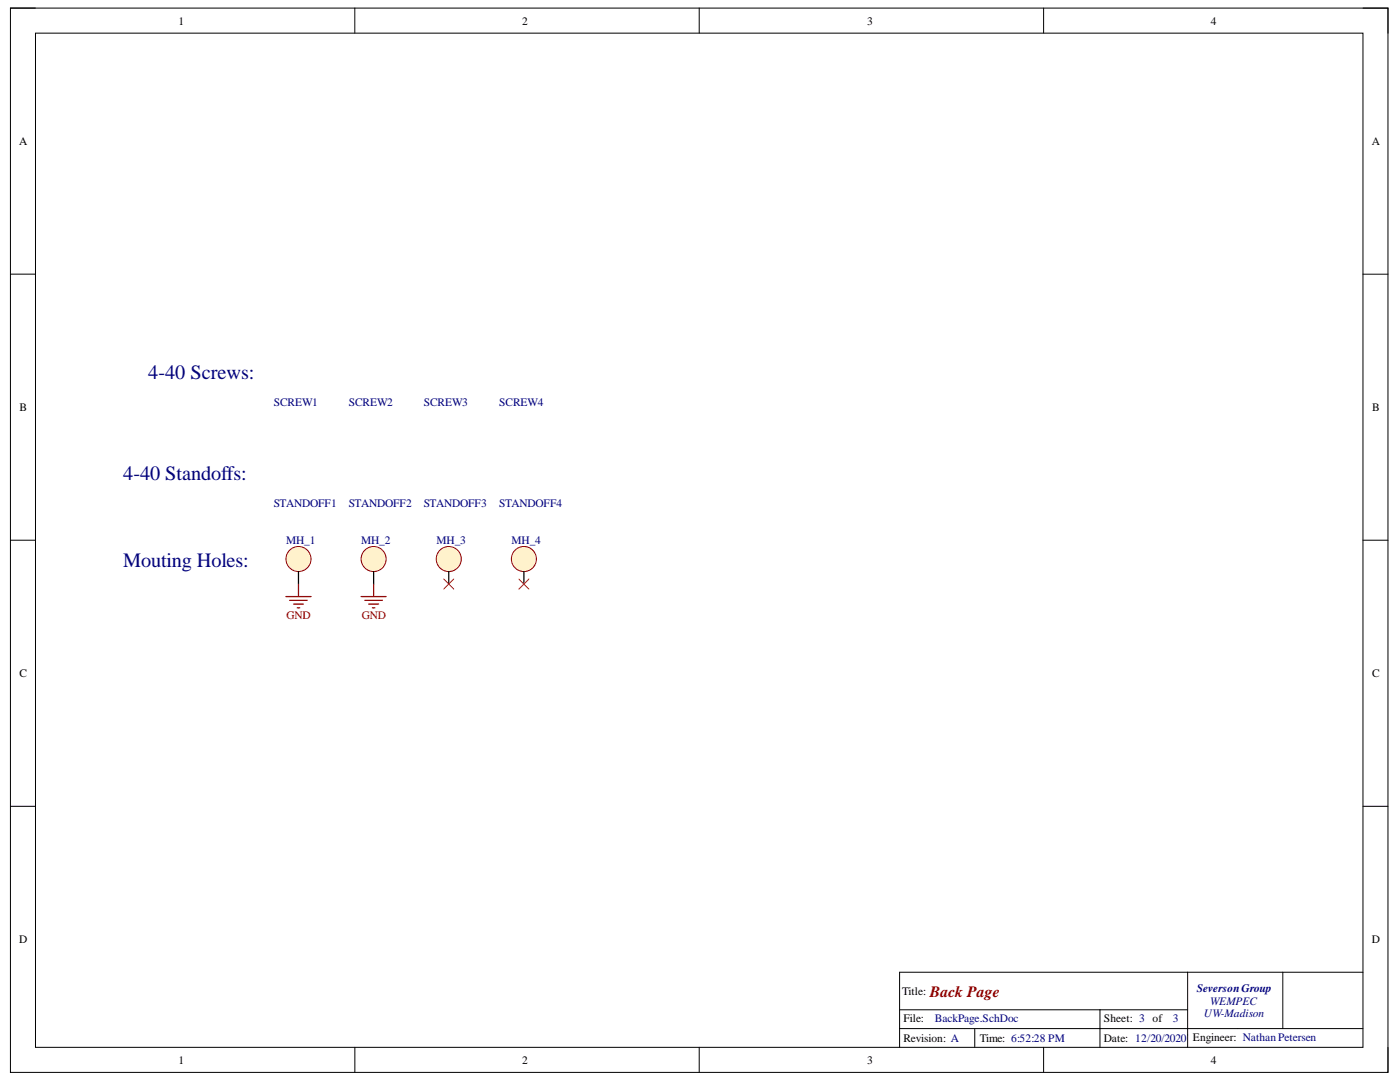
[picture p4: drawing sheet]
<svg xmlns="http://www.w3.org/2000/svg" width="279mm" height="216mm" viewBox="0 0 279 216" stroke-linecap="round" stroke-linejoin="round" font-family="sans-serif">
<path d="M2.1 1.6h274.9v212.4h-274.9z" fill="none" stroke="#000" stroke-width=".2"/>
<path d="M7.1 6.6h264.9v202.4h-264.9z" fill-rule="evenodd" fill="#fff"/>
<g fill="none" stroke="#000" stroke-width=".2">
<path d="M2.1 1.6h5M7.1 6.6h264.9v202.4h-264.9zM70.8 1.6v5M139.5 1.6v5M208.3 1.6v5M272 1.6h5v5M2.1 54.7h5M272 54.7h5M2.1 107.8h5M272 107.8h5M2.1 160.9h5M272 160.9h5"/>
<path d="M237 194v15M256 194v11.2M272 194h-92.5v15M70.8 209v5M139.5 209v5M179.5 201.5h57.5M179.5 205.2h92.5M194.5 205.2v3.8M208.3 209v5M219.5 201.5v7.5M277 209v5"/>
</g>
<circle cx="59.6" cy="111.5" r="2.5" fill="#fff2cc"/>
<circle cx="59.6" cy="111.5" r="2.5" fill="none" stroke="#980000" stroke-width=".2"/>
<path d="M59.6 114v2.5" fill="none" stroke="#000" stroke-width=".25"/>
<circle cx="74.6" cy="111.5" r="2.5" fill="#fff2cc"/>
<circle cx="74.6" cy="111.5" r="2.5" fill="none" stroke="#980000" stroke-width=".2"/>
<path d="M74.6 114v2.5" fill="none" stroke="#000" stroke-width=".25"/>
<circle cx="89.6" cy="111.5" r="2.5" fill="#fff2cc"/>
<circle cx="89.6" cy="111.5" r="2.5" fill="none" stroke="#980000" stroke-width=".2"/>
<path d="M89.6 114v2.5" fill="none" stroke="#000" stroke-width=".25"/>
<circle cx="104.6" cy="111.5" r="2.5" fill="#fff2cc"/>
<circle cx="104.6" cy="111.5" r="2.5" fill="none" stroke="#980000" stroke-width=".2"/>
<path d="M104.6 114v2.5" fill="none" stroke="#000" stroke-width=".25"/>
<path d="M57.1 119h5M57.8 119.8h3.5M59.6 116.5v2.5M72.1 119h5M72.8 119.8h3.5M74.6 116.5v2.5M58.6 120.5h2M59.3 121.3h.5M73.6 120.5h2M74.3 121.3h.5" fill="none" stroke="#800000" stroke-width=".25"/>
<path d="M88.6 115.5l2 2M90.6 115.5l-2 2M103.6 115.5l2 2M105.6 115.5l-2 2" fill="none" stroke="#f00" stroke-width=".2"/>
<g font-size="4.1" fill="#000080">
<text x="29.6" y="75.7">4-40 Screws:</text>
<text x="24.6" y="95.7">4-40 Standoffs:</text>
<text x="24.6" y="113.2">Mouting Holes:</text>
</g>
<text font-size="3.1" fill="#800000" x="185.5" y="198.8">Back Page</text>
<g font-size="2.3">
<text x="35.6" y="4.9">1</text>
<text x="104.2" y="4.9">2</text>
<text x="173" y="4.9">3</text>
<text x="241.6" y="4.9">4</text>
<text x="3.8" y="28.9">A</text>
<text x="273.8" y="28.9">A</text>
<text x="3.9" y="82">B</text>
<text x="273.8" y="82">B</text>
<text x="3.9" y="135.1">C</text>
<text x="273.8" y="135.1">C</text>
<text x="3.8" y="188.2">D</text>
<text x="273.8" y="188.2">D</text>
<text x="180" y="198.5">Title:</text>
<text x="180.3" y="204">File:</text>
<text x="180.3" y="208">Revision: A</text>
<text x="195.5" y="208">Time: 6:52:28 PM</text>
<text x="220.3" y="208">Date: 12/20/2020</text>
<text x="220.3" y="204">Sheet: 3 of</text>
<text x="238.1" y="207.7">Engineer: NathanPetersen</text>
<text x="35.6" y="212.3">1</text>
<text x="104.2" y="212.3">2</text>
<text x="173" y="212.3">3</text>
<text x="241.6" y="212.3">4</text>
</g>
<g font-size="2.3" fill="#000080">
<text x="54.6" y="81.1">SCREW1</text>
<text x="69.6" y="81.1">SCREW2</text>
<text x="84.6" y="81.1">SCREW3</text>
<text x="99.6" y="81.1">SCREW4</text>
<text x="54.6" y="101.1">STANDOFF1</text>
<text x="69.6" y="101.1">STANDOFF2</text>
<text x="84.6" y="101.1">STANDOFF3</text>
<text x="99.6" y="101.1">STANDOFF4</text>
<text x="57.1" y="108.6">MH_1</text>
<text x="72.1" y="108.6">MH_2</text>
<text x="87.1" y="108.6">MH_3</text>
<text x="102.1" y="108.6">MH_4</text>
<text x="238.8" y="198">SeversonGroup</text>
<text x="240.3" y="203">UW-Madison</text>
<text x="241.5" y="200.5">WEMPEC</text>
<text x="186.6" y="204">BackPage.SchDoc</text>
<text x="234.1" y="204">3</text>
</g>
<g font-size="2.3" fill="#800000">
<text x="57.2" y="123.6">GND</text>
<text x="72.2" y="123.6">GND</text>
</g>
</svg>
